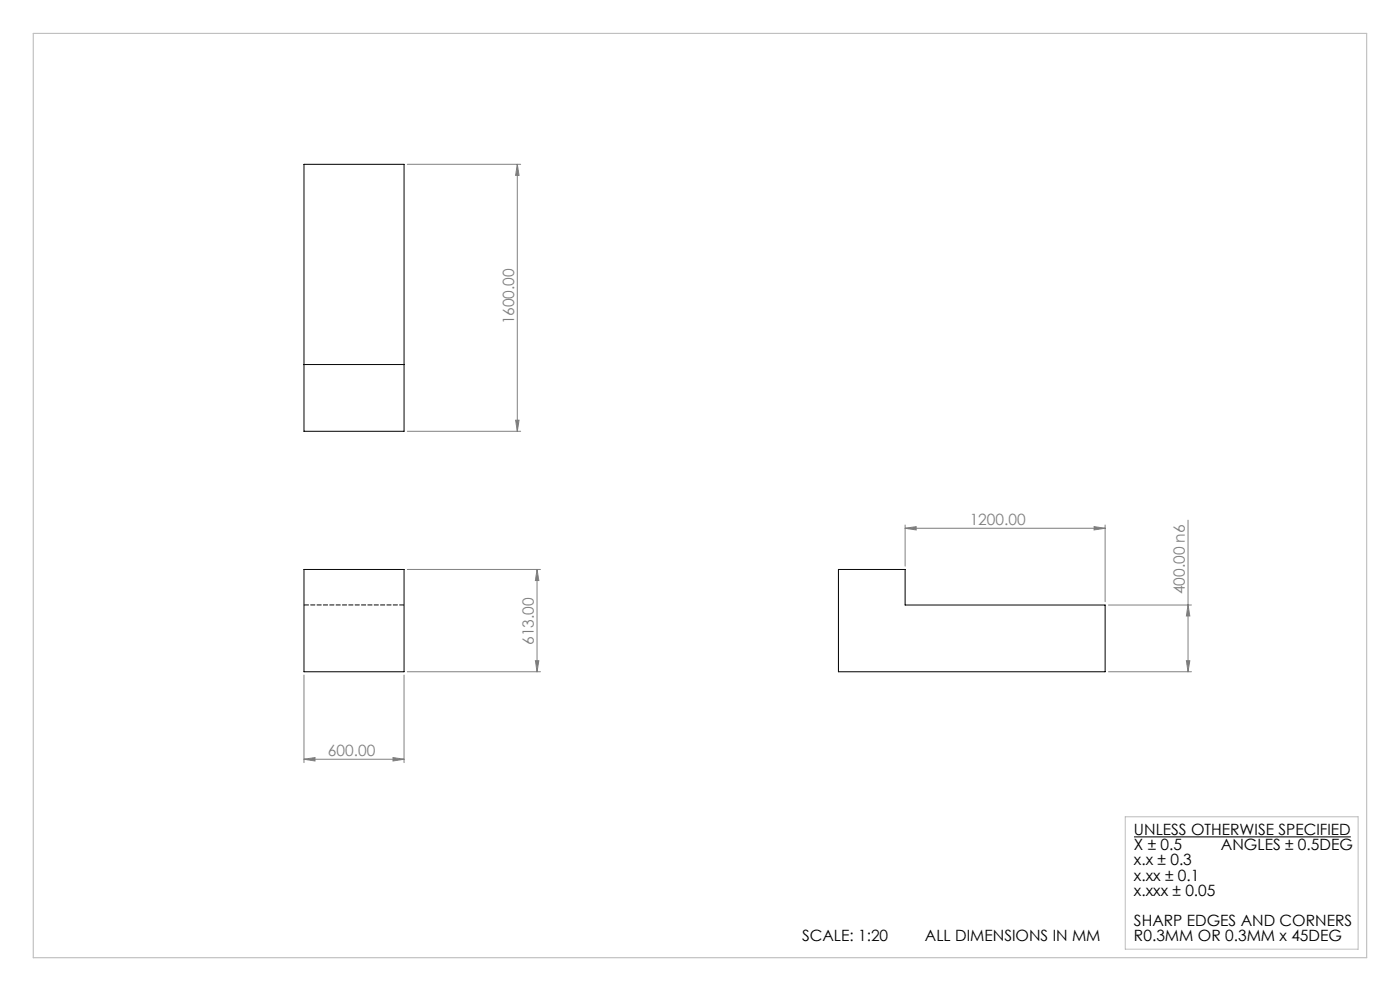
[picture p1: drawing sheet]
<svg xmlns="http://www.w3.org/2000/svg" width="420mm" height="297mm" viewBox="0 0 420 297" stroke-linecap="round" stroke-linejoin="round" font-family="sans-serif">
<path d="M340.2 250.8h65.1" fill="none" stroke="#000" stroke-width=".3"/>
<g fill="none" stroke="#808080" stroke-width=".3">
<path d="M122.2 49.2h34M155.2 49.2v80.1M155.2 49.2l.5 3.4h-1zM122.2 129.3h34M154.7 125.9h1l-.5 3.4zM271.5 158.3l3.3-.5v1zM271.5 157.3v12.4M271.5 158.3h60M328.2 157.8l3.3 .5-3.3 .5zM331.5 157.3v23M356.4 155.9v45.4M122.2 170.7h39.9"/>
<path d="M161.1 170.7v30.6M161.1 170.7l.5 3.3h-1zM160.6 198h1l-.5 3.3zM332.5 181.3h24.9M355.9 198h1l-.5 3.3zM356.4 181.3l.5 3.3h-1zM91.2 202.3v26.3M121.2 202.3v26.3M122.2 201.3h39.9M332.5 201.3h24.9M91.2 227.5l3.3-.5v1.1zM91.2 227.5h30"/>
<path d="M117.9 227l3.3 .5-3.3 .6z"/>
</g>
<path d="M337.6 244.8h69.8v39.7h-69.8z" fill="none" stroke="#c0c0c0" stroke-width=".3"/>
<path d="M10 10h400v277h-400z" fill="none" stroke="#c0c0c0" stroke-width=".35"/>
<g fill="#808080">
<path d="M117.9 227l3.3 .5-3.3 .6zM91.2 227.5l3.3-.5v1.1z"/>
<path d="M271.5 158.3l3.3-.5v1zM328.2 157.8l3.3 .5-3.3 .5z"/>
<path d="M160.6 198h1l-.5 3.3zM161.1 170.7l.5 3.3h-1zM154.7 125.9h1l-.5 3.4zM155.2 49.2l.5 3.4h-1z"/>
<path d="M356.4 181.3l.5 3.3h-1zM355.9 198h1l-.5 3.3z"/>
</g>
<path d="M91.2 49.2h30v80.1h-30zM91.2 109.3h30M91.2 170.7h30v30.6h-30zM251.5 170.7h20v10.6h60v20h-80z" fill="none" stroke="#000" stroke-width=".3"/>
<path d="M121.2 181.3h-30" fill="none" stroke="#000" stroke-width=".3" stroke-dasharray="1.3 .6" stroke-dashoffset="-.1"/>
<g font-size="4.7" fill="#808080">
<text x="154.2" y="97.2" transform="rotate(-90 154.2 97.2)">1600.00</text>
<text x="290.9" y="157.3">1200.00</text>
<text x="355.4" y="178.1" transform="rotate(-90 355.4 178.1)">400.00 n6</text>
<text x="160.1" y="193.2" transform="rotate(-90 160.1 193.2)">613.00</text>
<text x="98.4" y="226.5">600.00</text>
</g>
<g font-size="4.7">
<text x="340.2" y="250.3">UNLESS OTHERWISE SPECIFIED</text>
<text x="340.2" y="254.8">X ± 0.5</text>
<text x="366.3" y="254.8">ANGLES ± 0.5DEG</text>
<text x="340.2" y="259.4">x.x ± 0.3</text>
<text x="340.2" y="263.9">x.xx ± 0.1</text>
<text x="340.2" y="268.4">x.xxx ± 0.05</text>
<text x="240.6" y="282">SCALE: 1:20</text>
<text x="277.5" y="282">ALL DIMENSIONS IN MM</text>
<text x="340.2" y="277.5">SHARP EDGES AND CORNERS</text>
<text x="340.2" y="282">R0.3MM OR 0.3MM x 45DEG</text>
</g>
</svg>
